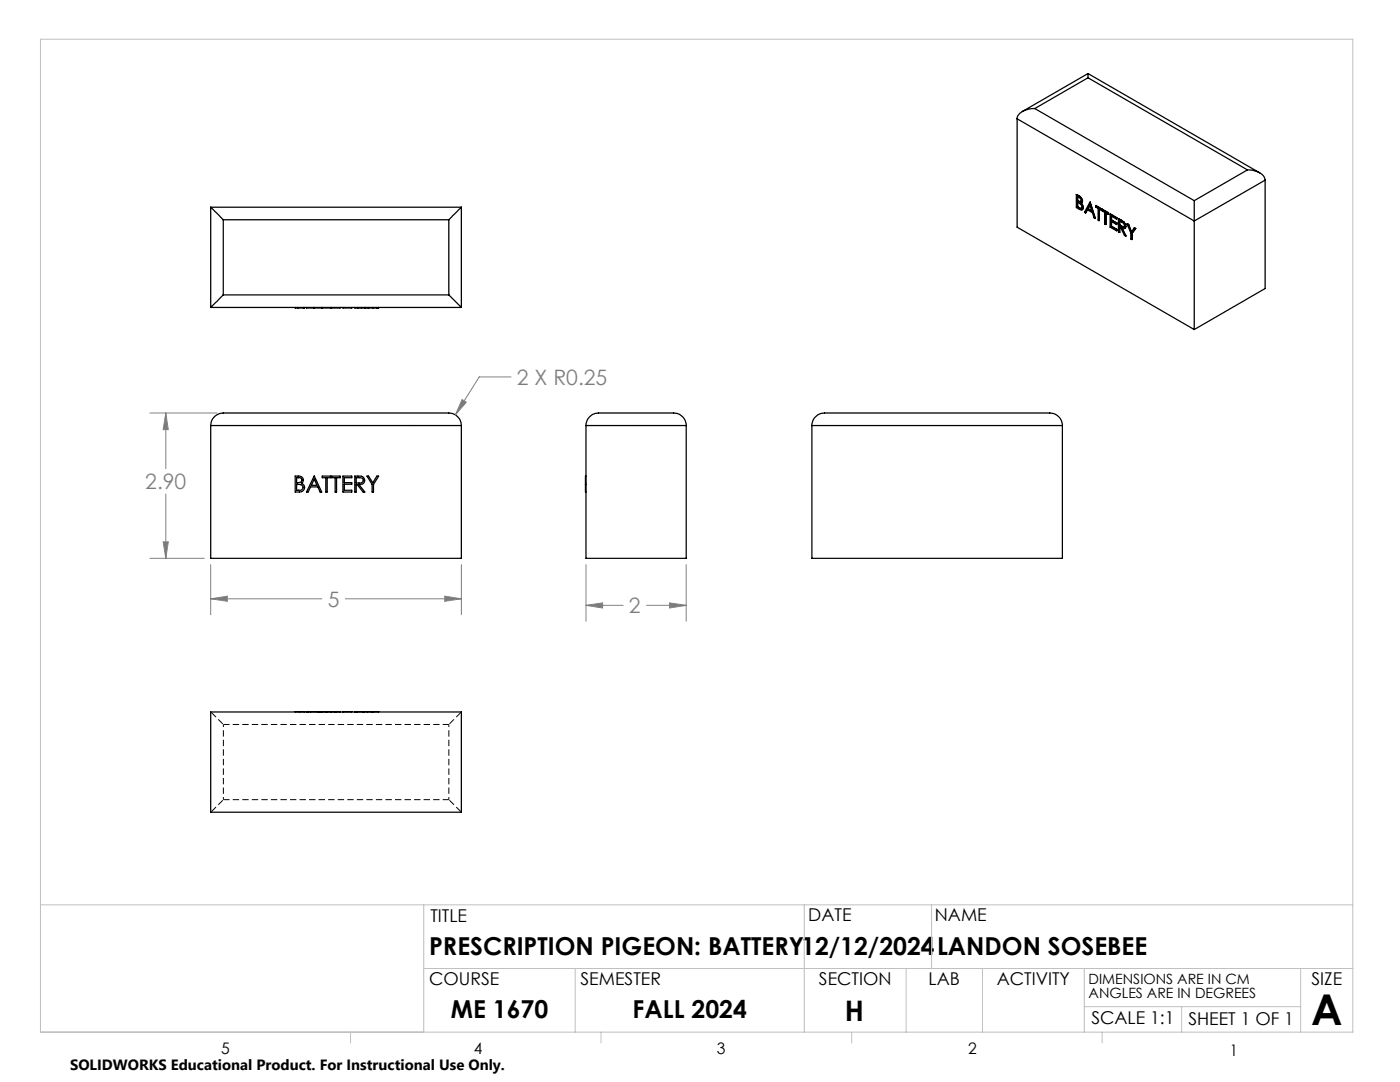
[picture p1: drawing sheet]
<svg xmlns="http://www.w3.org/2000/svg" width="279mm" height="216mm" viewBox="0 0 279 216" stroke-linecap="round" stroke-linejoin="round" font-family="sans-serif">
<path d="M42.1 84.9h50" fill="none" stroke="#000" stroke-width=".2" stroke-dasharray="1.3 .6" stroke-dashoffset=".4" stroke-linecap="butt"/>
<g fill="none" stroke="#000" stroke-width=".25">
<path d="M217.1 14.7v.8M217.1 14.7l34.3 19.8M217.1 14.7l-13.1 7.6M217.1 15.5l-10.6 6.2M217.1 15.5l31.9 18.4M203 23.7l35.3 20.4M203 23.7v21.6l35.3 20.5M206.5 21.7a3.5 3.5 0 0 0-3.5 1.8v.2M206.5 21.7l31.8 18.3M214.8 38.8v2.6l.9 .5a.39 .39 0 0 0 .4-.4M214.8 38.8l.5 .3M215.1 39.3v.7"/>
<path d="M215.3 39.1l.5 .5 .2 .5M215.3 39.1l.6 .4 .1 .6M215.3 39.1h.1M249 33.9a3.5 3.5 0 0 1 3.4 1.8l.1 .2M249 33.9l-10.7 6.1M252.5 35.9l-14.2 8.2M252.5 35.9v21.7l-14.2 8.2M42.1 41.3l2.5 2.6M42.1 41.3v20M42.1 41.3h50M44.6 58.8l-2.5 2.5M44.6 43.9v14.9"/>
<path d="M44.6 43.9h45M44.6 58.8h45M89.6 58.8l2.5 2.5M89.6 43.9v14.9M92.1 41.3l-2.5 2.6M92.1 41.3v20M215 41.3v-1a.94 .94 0 0 1 .8 1.3l-.5-.1M215 40v-.8a.72 .72 0 0 1 .7 1.1l-.5-.2M215 41.3l.3 .2M215 40l.2 .1M215.1 40l.1 .1M215.1 40.4v.8"/>
<path d="M215.1 40h-.1M215.1 41.2l.3 .2M215.1 41.2l-.1 .1M215.2 40.1l.5 .1M215.2 40.1h.1M215.4 41.4l.5 .2M215.4 41.4l-.1 .1M216 40.1l-.1 .4h-.2l.4 1M216 40.1l-.2 .4 .4 .9M216 41.8l-.1 .1M216 40.1h.1M216.2 41.4l-.2 .4"/>
<path d="M216.2 41.4l-.1 .1M216.6 42.5l.4-.7 1 .6 .3 1.1 .2 .1M217 41.9l-.4 .6M217.2 41.6l.7 .4M217.2 41.6l-.1 .1M217.5 40.9l.4 1.2-.8-.4zM217.5 40.4l-1.1 2 .2 .1M217.5 40.4h.1M217.5 40.4l1 3.2M217.5 41l-.3 .6M217.6 40.4h.1M217.6 40.4h-.1"/>
<path d="M217.6 40.4l.9 3.2M218.7 41.1l1.2 .6M218.7 41.1v.2l.4 .3v2.3l.2 .1M218.7 41.1l1.1 .6M219.4 41.8l-.1 2.2M219.8 42l-.5-.3v2.3M219.8 41.7v.3M219.9 41.7l-.1 .3M219.9 41.7h-.1M220 41.8l1.2 .6M220 41.8l1.2 .7M220 41.8v.3l.5 .3v2.3l.2 .1"/>
<path d="M220.7 42.5v2.3M221.2 42.5v.3M221.2 42.8l-.5-.3v2.3M221.2 42.4v.4M221.2 42.4v.1M221.5 42.7l1.4 .7M221.5 42.7l1.3 .8M221.5 42.7v2.6l1.3 .7M221.8 43.9l1 .6M221.8 45.2l1 .6M221.8 45.1l1.1 .7M221.8 43.1v.8"/>
<path d="M221.8 44.2v.9M221.8 43.9l1.1 .6M221.8 43.9h.1M221.8 45.1v.1M222.8 43.5v.2M222.8 44.5v.3M222.8 45.8v.2M222.8 43.7l-1-.6v.8M222.8 44.8l-1-.6v1M222.9 43.4l-.1 .3M222.9 44.5l-.1 .3M222.9 45.8l-.1 .2"/>
<path d="M222.9 43.4l-.1 .1M222.9 44.5h-.1M222.9 45.8h-.1M223.2 43.7l.1-.1 .4 .3M223.2 43.7l.5 .3M223.2 43.7v2.6l.2 .1M223.4 44.9v-.8l.4 .2a.63 .63 0 0 1 .4 1l-.4-.1M223.4 44.9l.4 .3M223.4 46.4v-1.2l.2 .1 .8 1.7 .2 .1M223.5 44.1v.8M223.5 45.3l-.1 1.1M223.5 44.9l.4 .3"/>
<path d="M223.5 44.9h-.1M223.7 44l.5 .3M223.7 43.9l.6 .3M223.7 43.9v.1M223.9 45.2l.5 .1M223.9 45.2h-.1M223.9 45.5l.7 1.6M224.2 44.3l.3 .5 .1 .4M224.3 44.2l.3 .5 .1 .5M224.3 44.2l-.1 .1M224.6 45.2v.2a.49 .49 0 0 1-.8 0l.8 1.7M224.7 45.2l-.2 .4"/>
<path d="M224.7 45.2h-.1M224.9 44.7l.3 .1M224.9 44.7l.8 1.8v1.2l.2 .1M225.2 44.8l.6 1.5 .5-.8M225.2 44.8l.6 1.4M225.2 44.8h.1M225.9 46.6v1.2M226 46.5l-.1 1.3M226 46.5l-.1 .1M226.3 45.5l.4 .1M226.3 45.5l.3 .1M226.6 45.6l-.7 1"/>
<path d="M226.7 45.6l-.7 .9M226.7 45.6h-.1M238.3 40v4.1M238.3 44.1v21.7M42.1 61.3h50M58.9 61.3v.2h.6M59.5 61.3v.2M60.5 61.3v.2h-1M60.8 61.3l-.2 .2M61.2 61.3v.2h3v-.2M62.7 61.3v.2M64.3 61.3v.2h1.7v-.2"/>
<path d="M66.2 61.3v.2h1.7v-.2M68.4 61.3v.2h1.8v-.2M70.8 61.3v.2h.6M71.4 61.5h.7M71.4 61.3v.2M72.1 61.5h.7M72.1 61.3v.2M72.8 61.3v.2M72.8 61.5h.1M73.2 61.3v.2h2.4v-.2M73.6 61.3v.2M74.4 61.3v.2"/>
<path d="M75.2 61.3v.2M42.1 84.9a2.53 2.53 0 0 1 2.5-2.5h45a2.53 2.53 0 0 1 2.5 2.5M42.1 84.9v26.5h50v-26.5M42.1 84.9h50M58.9 95h.6a.8 .8 0 0 1 1 .4 .8 .8 0 0 1-.4 1 .89 .89 0 0 1 .7 1.1 .89 .89 0 0 1-1 .7h-.9zM59.2 96.7a.88 .88 0 0 1 1.3 .7l-.5 .4h-.8zM59.2 95.3h.4a.51 .51 0 0 1 .6 .5 .51 .51 0 0 1-.5 .5h-.5zM62.7 95l1.5 3.2h-.3l-.5-1h-1.4l-.5 1h-.3zM62.7 95.6l.6 1.2h-1.2zM64.3 95h1.7v.3h-.7v2.9h-.3v-2.9h-.7zM66.2 95h1.7v.3h-.7v2.9h-.3v-2.9h-.7zM68.4 95h1.8v.3h-1.5v1h1.5v.3h-1.5v1.2h1.5v.4h-1.8z"/>
<path d="M70.8 95h.6a.92 .92 0 0 1 1.2 .4 .92 .92 0 0 1-.2 1.2l-.8 .1 1.2 1.5h-.3l-1.2-1.5h-.2v1.5h-.3zM71.1 95.3h.6a.59 .59 0 0 1 .8 .6 .59 .59 0 0 1-.9 .5h-.5zM73.2 95h.4l.8 1.3 .8-1.3h.4l-1.1 1.7v1.5h-.2v-1.5zM116.8 96.7h.1M116.9 84.9a2.53 2.53 0 0 1 2.6-2.5h14.9a2.53 2.53 0 0 1 2.5 2.5M116.9 95h-.1v3.2h.1M116.9 84.9v26.5h20v-26.5M116.9 84.9h20M162 84.9a2.53 2.53 0 0 1 2.5-2.5h45a2.53 2.53 0 0 1 2.5 2.5M162 84.9v26.5h50v-26.5M162 84.9h50M42.1 142.1h50v20h-50z"/>
<path d="M59.8 142l1 .1M59.8 142l-.9 .1M59.8 142v.1M61.2 142.1h3M61.5 142v.1M62 142v.1M63.4 142v.1M63.9 142v.1M64.3 142.1h1.7M65 142v.1M65.3 142v.1M66.2 142.1h1.7"/>
<path d="M66.9 142v.1M67.2 142v.1M68.4 142.1h1.8M70.8 142.1h2M71.1 142v.1M71.3 142v.1M72.5 142v.1M73.2 142.1h2.4M74.3 142v.1M74.5 142v.1"/>
</g>
<g fill="none" stroke="#000" stroke-width=".2" stroke-dasharray="1.3 .6" stroke-linecap="butt">
<path d="M59.2 61.4v-.1M59.4 61.4v-.1M59.6 61.4v-.1M59.8 61.4v-.1M60 61.4v-.1M60.2 61.4v-.1M60.3 61.4v-.1M60.5 61.4v-.1M61.5 61.4v-.1M62 61.4v-.1M62.1 61.4v-.1M62.7 61.4v-.1"/>
<path d="M63.3 61.4v-.1M63.4 61.4v-.1M63.9 61.4v-.1M65 61.4v-.1M65.3 61.4v-.1M66.9 61.4v-.1M67.2 61.4v-.1M68.7 61.4v-.1M71.1 61.4v-.1M71.3 61.4v-.1M71.7 61.4v-.1M72.5 61.4v-.1"/>
<path d="M74.3 61.4v-.1M74.6 61.4v-.1M116.9 96.4h.1M116.9 96.3h.1M116.9 96.7h.1M116.9 95.8h.1M116.9 95h.1M116.9 95.3h.1M116.9 96.6h.1M116.9 97.8h.1M116.9 97.1h.1M116.9 96.8h.1"/>
<path d="M116.9 95.6h.1M116.9 97.2h.1M44.6 144.6h45M59.2 142v.1M59.4 142v.1M59.5 142v.1M59.6 142v.1M60 142v.1M60.2 142v.1M60.3 142v.1M60.5 142v.1M62.1 142v.1"/>
<path d="M62.7 142v.1M63.3 142v.1M68.7 142v.1M71.4 142v.1M71.7 142v.1M72.2 142v.1M72.5 142v.1M72.8 142v.1M73.6 142v.1M74.4 142v.1M75.2 142v.1M89.6 159.6h-45"/>
</g>
<path d="M44.6 144.6l-2.5-2.5M89.6 144.6l2.5-2.5M42.1 162.1l2.5-2.5M92.1 162.1l-2.5-2.5" fill="none" stroke="#000" stroke-width=".2" stroke-dasharray="1.3 .6" stroke-dashoffset="-.2" stroke-linecap="butt"/>
<path d="M44.6 159.6v-15M89.6 144.6v15" fill="none" stroke="#000" stroke-width=".2" stroke-dasharray="1.3 .6" stroke-dashoffset=".8" stroke-linecap="butt"/>
<path d="M117 84.9h20" fill="none" stroke="#000" stroke-width=".2" stroke-dasharray="1.3 .6" stroke-dashoffset=".2" stroke-linecap="butt"/>
<g fill="none" stroke="#808080" stroke-width=".2">
<path d="M92.2 79.7l.9 .6-2.2 2.5zM102 75.2h-6.4l-4.7 7.6M29.9 82.4h13.4M33.1 82.4l.5 3.3h-1zM33.1 82.4v11.1M33.1 98.6v12.8M29.9 111.4h10.9M32.6 108.1h1l-.5 3.3zM42.1 119.5l3.3-.5v1zM42.1 112.7v10M42.1 119.5h22.1M68.9 119.5h23.2"/>
<path d="M88.8 119l3.3 .5-3.3 .5zM92.1 112.7v10M116.9 112.7v11.3M136.9 112.7v11.3M116.9 120.8l3.4-.5v1zM116.9 120.8h7.5M129 120.8h7.9M133.6 120.3l3.3 .5-3.3 .5z"/>
</g>
<g fill="none" stroke="#c0c0c0" stroke-width=".2">
<path d="M8.1 7.8h261.9v198.2h-261.9zM8.1 180.6h261.9M84.6 180.6v25.4M84.6 193.3h185.4M114.8 193.3v12.7M160.5 180.6v25.4M180.8 193.3v12.7M185.9 180.6v12.7M196.1 193.3v12.7M216.4 193.3v12.7M259.6 193.3v12.7M70 206v2.1"/>
<path d="M119.9 206v2.1M170 206v2.1M216.4 200.9h43.2M220 206v2.1M235.8 200.9v5.1"/>
</g>
<path d="M42.1 119.5l3.3-.5v1zM88.8 119l3.3 .5-3.3 .5zM92.2 79.7l-1.3 3.1 2.2-2.5zM32.6 108.1h1l-.5 3.3zM33.1 82.4l.5 3.3h-1zM116.9 120.8l3.4-.5v1zM133.6 120.3l3.3 .5-3.3 .5z" fill="#808080"/>
<text font-size="8.5" x="261.7" y="204.6">A</text>
<text font-size="5.6" x="168.6" y="203.7">H</text>
<g font-size="4.9">
<text x="85.6" y="190.5">PRESCRIPTION PIGEON: BATTERY12/12/2024</text>
<text x="187" y="190.5">LANDON SOSEBEE</text>
<text x="90" y="203.2">ME 1670</text>
<text x="126.3" y="203.1">FALL 2024</text>
</g>
<g font-size="4.2" fill="#808080">
<text x="103.2" y="76.8">2 X R0.25</text>
<text x="29" y="97.6">2.90</text>
<text x="65.4" y="121.1">5</text>
<text x="125.5" y="122.4">2</text>
</g>
<g font-size="3.5">
<text x="85.9" y="183.9">TITLE</text>
<text x="161.3" y="183.8">DATE</text>
<text x="186.6" y="183.8">NAME</text>
<text x="85.6" y="196.5">COURSE</text>
<text x="115.9" y="196.5">SEMESTER</text>
<text x="163.4" y="196.5">SECTION</text>
<text x="185.3" y="196.5">LAB</text>
<text x="198.9" y="196.5">ACTIVITY</text>
<text x="261.7" y="196.5">SIZE</text>
<text x="217.8" y="204.4">SCALE 1:1</text>
<text x="237.2" y="204.4">SHEET 1 OF 1</text>
</g>
<g font-size="3.2">
<text x="44.2" y="210.4">5</text>
<text x="94.6" y="210.3">4</text>
<text x="143.1" y="210.4">3</text>
<text x="193.2" y="210.3">2</text>
<text x="245.4" y="210.6">1</text>
</g>
<text font-size="3" x="14" y="213.5">SOLIDWORKS Educational Product. For Instructional Use Only.</text>
<g font-size="2.8">
<text x="217.2" y="196.4">DIMENSIONS ARE IN CM</text>
<text x="217.2" y="199.2">ANGLES ARE IN DEGREES</text>
</g>
</svg>
